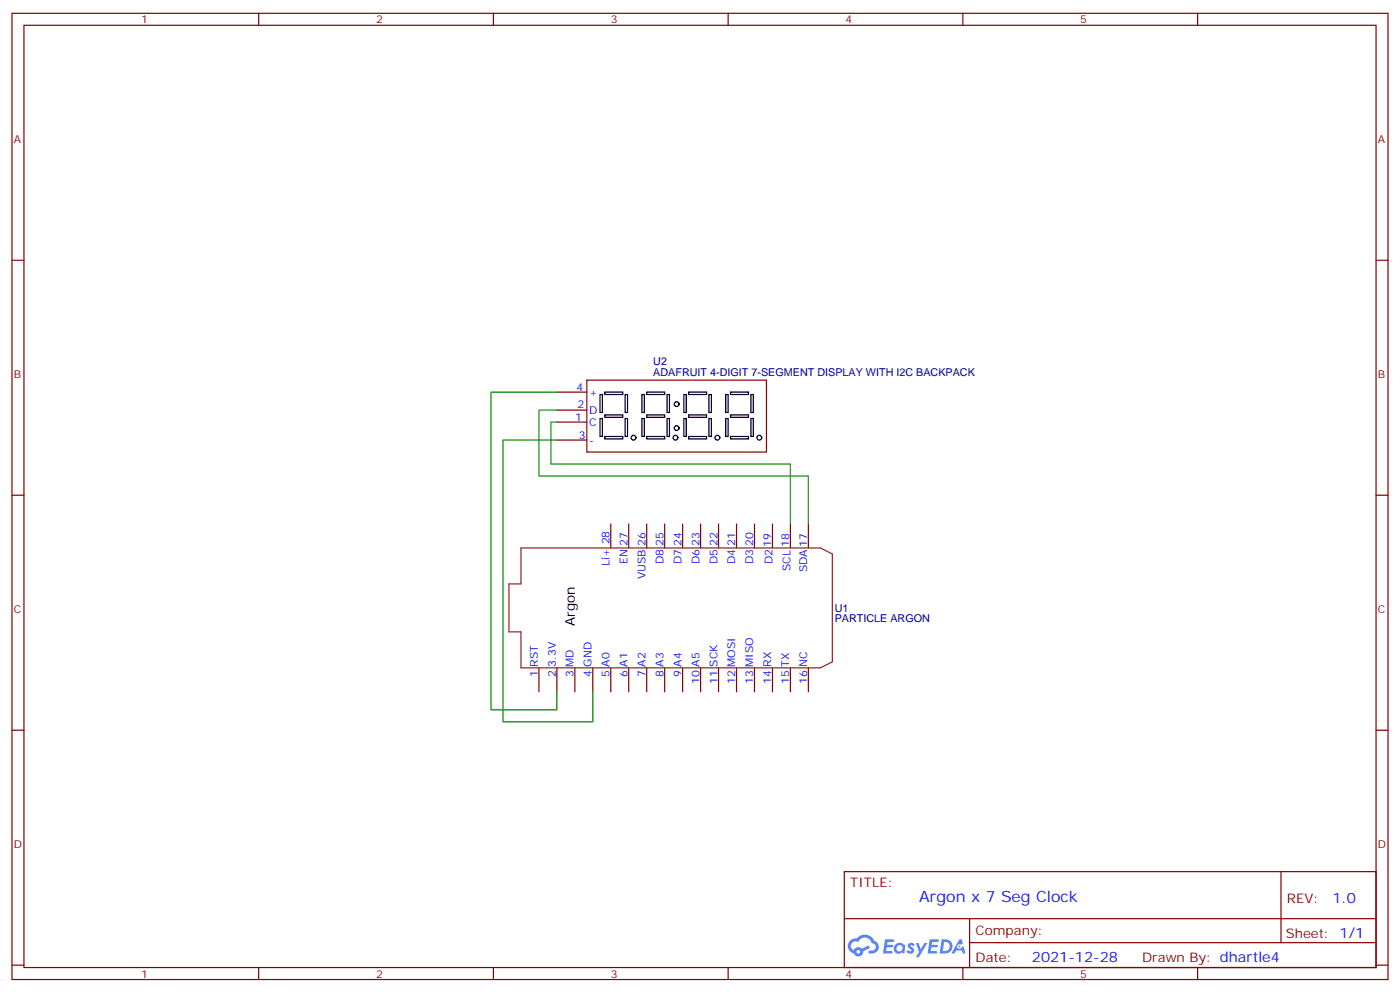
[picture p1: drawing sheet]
<svg xmlns="http://www.w3.org/2000/svg" width="412mm" height="292mm" viewBox="0 0 412 292" stroke-linecap="round" stroke-linejoin="round" font-family="sans-serif">
<g fill="none" stroke="#870000" stroke-width=".35">
<path d="M3.5 3.9h405.4v284.4h-405.4zM7.1 7.4h398.2v277.3h-398.2zM76.2 3.9v3.5M145.3 3.9v3.5M214.5 3.9v3.5M283.6 3.9v3.5M352.8 3.9v3.5M3.5 76.6h3.6M405.3 76.6h3.6M3.5 145.7h3.6M405.3 145.7h3.6M3.5 214.9h3.6"/>
<path d="M405.3 214.9h3.6M248.7 256.5h156.6v28.2h-156.6zM377.3 256.5v20.9M248.7 270.4h156.5M285.6 277.4h119.6M285.6 270.4v14.1M3.5 284h3.6M76.2 284.7v3.6M145.3 284.7v3.6M214.5 284.7v3.6M283.6 284.7v3.6M352.8 284.7v3.6"/>
<path d="M405.3 284h3.6"/>
</g>
<g fill="#5487ff">
<path d="M267.7 277.7a1.22 1.22 0 0 1 1.7 .2l-.4 .6a.47 .47 0 0 0-.3-.4 .47 .47 0 0 0-.5 .2l.1 .2a1.14 1.14 0 0 1 .8 1.8 1.14 1.14 0 0 1-1.9 0l-.2-.2 .5-.6 .7 .5a.29 .29 0 0 0 .3-.3 .29 .29 0 0 0-.2-.3 1.04 1.04 0 0 1-.6-1.7z"/>
<path d="M260.7 276.4h2.4l.3 .2-.2 .5-1.8 .1-.1 .8h1.5l.3 .4-.3 .4h-1.6l-.2 1.1h1.7l.2 .3-.2 .3-2.6 .1z"/>
<path d="M273.8 276.4h2.4l.3 .2-.1 .5-1.8 .1-.2 .8h1.6l.3 .4-.4 .4h-1.6l-.1 1.1h1.7l.2 .3-.2 .3-2.6 .1z"/>
<path d="M282.6 276.4h.7l.3 1.3-.6 .3a.69 .69 0 0 0-1 .3 .69 .69 0 0 0 .4 .9 .69 .69 0 0 0 .9-.6l.5-.2 .6 2.2h-.8l-.2-.9h-1.8l-.5 .9h-.8z"/>
<path d="M269.8 277.5h.8l.6 1.8 1.1-1.8h.9l-2.6 4.2h-.8l.9-1.5z"/>
<path d="M277.4 276.4l-.6 4.2h1.3a2.11 2.11 0 0 0 2.5-2.1 2.11 2.11 0 0 0-2.5-2.1zM278.1 277.2a1.39 1.39 0 0 1 1.7 1.4 1.39 1.39 0 0 1-1.8 1.3h-.3z"/>
<path d="M263.7 278.1a1.54 1.54 0 0 0-.1 2.1 1.54 1.54 0 0 0 2.2 .1l.6 .3 .3-2.3-.2-.3h-.4a1.49 1.49 0 0 0-2.4 .1zM264 279.1a.94 .94 0 0 1 1.8 0 .94 .94 0 0 1-1.8 0z"/>
<path d="M250.4 276.8a2.18 2.18 0 0 0 1.1 3.7 1.44 1.44 0 0 0 1.6 .9 1.44 1.44 0 0 0 1.2-1.4l2-1-.5-.8-1.9 1a1.47 1.47 0 0 0-2.4 .4 1.39 1.39 0 0 1-.7-1.9 1.39 1.39 0 0 1 2-.5 2.12 2.12 0 0 1 2.2-1.3 2.12 2.12 0 0 1 1.9 1.7 1.14 1.14 0 0 1 1.1 1.4 1.14 1.14 0 0 1-1.7 .7 .43 .43 0 0 0-.5 .4 .43 .43 0 0 0 .4 .5 1.98 1.98 0 0 0 2.5-1.2 1.98 1.98 0 0 0-1.2-2.6 3.1 3.1 0 0 0-5.3-.6l-.9 .1zM252.3 280.1a.55 .55 0 0 1 1.1 0 .55 .55 0 0 1-1.1 0z"/>
<circle cx="282.6" cy="278.5" r=".26"/>
</g>
<g fill="none" stroke="#870000" stroke-width=".35">
<path d="M164 115.4h8.9M172.9 111.9h52.9v21.1h-52.9zM164 124.2h8.9M164 120.7h8.9M164 129.5h8.9M179.9 154.2v7.1M185.2 154.2v7.1M190.5 154.2v7.1M195.8 154.2v7.1M201.1 154.2v7.1M206.4 154.2v7.1M211.7 154.2v7.1"/>
<path d="M217 154.2v7.1M222.2 154.2v7.1M227.5 154.2v7.1M232.8 154.2v7.1M238.1 154.2v7.1M158.7 196.5v7.1M164 196.5v7.1M169.3 196.5v7.1M174.6 196.5v7.1M179.9 196.5v7.1M185.2 196.5v7.1M190.5 196.5v7.1"/>
<path d="M195.8 196.5v7.1M201.1 196.5v7.1M206.4 196.5v7.1M211.7 196.5v7.1M217 196.5v7.1M222.2 196.5v7.1M227.5 196.5v7.1M232.8 196.5v7.1M238.1 196.5v7.1"/>
</g>
<path d="M153.5 161.3h88.2l3.5 1.7v31.8l-3.5 1.7h-88.2v-10.6h-3.6v-14.1h3.6z" fill="none" stroke="#8c2424" stroke-width=".35"/>
<g fill="none" stroke="#000" stroke-width=".35">
<path d="M176.7 116.1h.7v5.3h-.7zM178.2 115.4h5.2v.7h-5.2zM184.1 116.1h.8v5.3h-.8zM189.1 116.1h.7v5.3h-.7zM190.5 115.4h5.3v.7h-5.3zM196.5 116.1h.7v5.3h-.7zM201.4 116.1h.7v5.3h-.7zM202.8 115.4h5.3v.7h-5.3zM208.8 116.1h.7v5.3h-.7zM213.8 116.1h.7v5.3h-.7zM215.2 115.4h5.3v.7h-5.3zM221.2 116.1h.7v5.3h-.7z"/>
<path d="M176.7 123.2h.7v5.2h-.7zM178.2 122.1h5.2v.7h-5.2zM178.2 128.4h5.2v.8h-5.2zM184.1 123.2h.8v5.2h-.8zM189.1 123.2h.7v5.2h-.7zM190.5 128.4h5.3v.8h-5.3zM190.5 122.1h5.3v.7h-5.3zM196.5 123.2h.7v5.2h-.7zM201.4 123.2h.7v5.2h-.7zM202.8 128.4h5.3v.8h-5.3zM202.8 122.1h5.3v.7h-5.3zM208.8 123.2h.7v5.2h-.7z"/>
<path d="M213.8 123.2h.7v5.2h-.7zM215.2 122.1h5.3v.7h-5.3zM215.2 128.4h5.3v.8h-5.3zM221.2 123.2h.7v5.2h-.7z"/>
<circle cx="199.3" cy="118.9" r=".71"/>
<circle cx="186.6" cy="128.8" r=".71"/>
<circle cx="199" cy="128.8" r=".71"/>
<circle cx="199.3" cy="126" r=".71"/>
<circle cx="211.3" cy="128.8" r=".71"/>
<circle cx="223.7" cy="128.8" r=".71"/>
</g>
<path d="M164 115.4h-19.4v93.5h19.4v-5.3M164 120.7h-5.3v19.4h79.4v14.1M164 124.2h-1.7v12.4h70.5v17.6M164 129.5h-15.8v82.9h26.4v-8.8" fill="none" stroke="#008700" stroke-width=".35"/>
<text font-size="4.6" fill="#00f" x="270.8" y="265.5">Argon x 7 Seg Clock</text>
<g font-size="4.2" fill="#00f">
<text x="392.5" y="265.8">1.0</text>
<text x="304" y="283.1">2021-12-28</text>
</g>
<text font-size="3.9" x="169.3" y="184.2" transform="rotate(-90 169.3 184.2)">Argon</text>
<g font-size="3.9" fill="#800">
<text x="250.5" y="261.1">TITLE:</text>
<text x="379.1" y="265.8">REV:</text>
<text x="287.4" y="275.3">Company:</text>
<text x="378.7" y="275.9">Sheet: 1/1</text>
<text x="287.4" y="283">Date:</text>
<text x="336.4" y="283.1">Drawn By: dhartle4</text>
</g>
<g font-size="3.2" fill="#800">
<text x="41.6" y="6.9">1</text>
<text x="110.8" y="6.9">2</text>
<text x="179.9" y="6.9">3</text>
<text x="249.1" y="6.9">4</text>
<text x="318.2" y="6.9">5</text>
<text x="4.1" y="42">A</text>
<text x="405.9" y="42">A</text>
<text x="4.1" y="111.2">B</text>
<text x="405.9" y="111.2">B</text>
<text x="4.1" y="180.3">C</text>
<text x="405.9" y="180.3">C</text>
<text x="4.1" y="249.4">D</text>
<text x="405.9" y="249.4">D</text>
<text x="41.6" y="287.7">1</text>
<text x="110.8" y="287.7">2</text>
<text x="179.9" y="287.7">3</text>
<text x="249.1" y="287.7">4</text>
<text x="318.2" y="287.7">5</text>
</g>
<g font-size="3.2" fill="#000080">
<text x="192.5" y="107.5">U2</text>
<text x="192.5" y="110.7">ADAFRUIT 4-DIGIT 7-SEGMENT DISPLAY WITH I2C BACKPACK</text>
<text x="245.9" y="180">U1</text>
<text x="245.9" y="183.1">PARTICLE ARGON</text>
</g>
<g font-size="3.2" fill="#00f">
<text x="169.8" y="115">4</text>
<text x="170.1" y="120">2</text>
<text x="173.6" y="116.5">+</text>
<text x="169.4" y="123.9">1</text>
<text x="173.6" y="125.3">C</text>
<text x="173.6" y="121.7">D</text>
<text x="170.5" y="129.2">3</text>
<text x="173.6" y="130.6">-</text>
<text x="179.6" y="160.2" transform="rotate(-90 179.6 160.2)">28</text>
<text x="184.9" y="160.5" transform="rotate(-90 184.9 160.5)">27</text>
<text x="190.1" y="160.5" transform="rotate(-90 190.1 160.5)">26</text>
<text x="195.4" y="160.5" transform="rotate(-90 195.4 160.5)">25</text>
<text x="200.7" y="160.5" transform="rotate(-90 200.7 160.5)">24</text>
<text x="206" y="160.5" transform="rotate(-90 206 160.5)">23</text>
<text x="211.3" y="160.5" transform="rotate(-90 211.3 160.5)">22</text>
<text x="216.6" y="160.5" transform="rotate(-90 216.6 160.5)">21</text>
<text x="221.9" y="160.5" transform="rotate(-90 221.9 160.5)">20</text>
<text x="227.2" y="160.9" transform="rotate(-90 227.2 160.9)">19</text>
<text x="232.5" y="160.9" transform="rotate(-90 232.5 160.9)">18</text>
<text x="237.8" y="160.9" transform="rotate(-90 237.8 160.9)">17</text>
<text x="179.6" y="166.5" transform="rotate(-90 179.6 166.5)">Li+</text>
<text x="184.9" y="166" transform="rotate(-90 184.9 166)">EN</text>
<text x="195.4" y="166.1" transform="rotate(-90 195.4 166.1)">D8</text>
<text x="200.7" y="166.1" transform="rotate(-90 200.7 166.1)">D7</text>
<text x="206" y="166.1" transform="rotate(-90 206 166.1)">D6</text>
<text x="211.3" y="166.1" transform="rotate(-90 211.3 166.1)">D5</text>
<text x="216.6" y="166.1" transform="rotate(-90 216.6 166.1)">D4</text>
<text x="221.9" y="166.1" transform="rotate(-90 221.9 166.1)">D3</text>
<text x="227.5" y="166.1" transform="rotate(-90 227.5 166.1)">D2</text>
<text x="190.1" y="170.4" transform="rotate(-90 190.1 170.4)">VUSB</text>
<text x="232.8" y="168.1" transform="rotate(-90 232.8 168.1)">SCL</text>
<text x="237.8" y="168.4" transform="rotate(-90 237.8 168.4)">SDA</text>
<text x="158.4" y="196.2" transform="rotate(-90 158.4 196.2)">RST</text>
<text x="163.7" y="196.2" transform="rotate(-90 163.7 196.2)">3.3V</text>
<text x="169" y="196.2" transform="rotate(-90 169 196.2)">MD</text>
<text x="174.3" y="196.2" transform="rotate(-90 174.3 196.2)">GND</text>
<text x="179.6" y="196.2" transform="rotate(-90 179.6 196.2)">A0</text>
<text x="184.9" y="196.2" transform="rotate(-90 184.9 196.2)">A1</text>
<text x="190.1" y="196.2" transform="rotate(-90 190.1 196.2)">A2</text>
<text x="195.4" y="196.2" transform="rotate(-90 195.4 196.2)">A3</text>
<text x="200.7" y="196.2" transform="rotate(-90 200.7 196.2)">A4</text>
<text x="206" y="196.2" transform="rotate(-90 206 196.2)">A5</text>
<text x="211.3" y="196.2" transform="rotate(-90 211.3 196.2)">SCK</text>
<text x="216.6" y="196.2" transform="rotate(-90 216.6 196.2)">MOSI</text>
<text x="221.9" y="196.2" transform="rotate(-90 221.9 196.2)">MISO</text>
<text x="227.2" y="196.2" transform="rotate(-90 227.2 196.2)">RX</text>
<text x="232.5" y="196.2" transform="rotate(-90 232.5 196.2)">TX</text>
<text x="237.8" y="196.2" transform="rotate(-90 237.8 196.2)">NC</text>
<text x="158.4" y="199.3" transform="rotate(-90 158.4 199.3)">1</text>
<text x="163.7" y="199.3" transform="rotate(-90 163.7 199.3)">2</text>
<text x="169" y="199.3" transform="rotate(-90 169 199.3)">3</text>
<text x="174.3" y="199.3" transform="rotate(-90 174.3 199.3)">4</text>
<text x="179.6" y="199.3" transform="rotate(-90 179.6 199.3)">5</text>
<text x="184.9" y="199.3" transform="rotate(-90 184.9 199.3)">6</text>
<text x="190.1" y="199.3" transform="rotate(-90 190.1 199.3)">7</text>
<text x="195.4" y="199.3" transform="rotate(-90 195.4 199.3)">8</text>
<text x="200.7" y="199.3" transform="rotate(-90 200.7 199.3)">9</text>
<text x="206" y="201.3" transform="rotate(-90 206 201.3)">10</text>
<text x="211.3" y="201.3" transform="rotate(-90 211.3 201.3)">11</text>
<text x="216.6" y="201.3" transform="rotate(-90 216.6 201.3)">12</text>
<text x="221.9" y="201.3" transform="rotate(-90 221.9 201.3)">13</text>
<text x="227.2" y="201.3" transform="rotate(-90 227.2 201.3)">14</text>
<text x="232.5" y="201.3" transform="rotate(-90 232.5 201.3)">15</text>
<text x="237.8" y="201.3" transform="rotate(-90 237.8 201.3)">16</text>
</g>
</svg>
